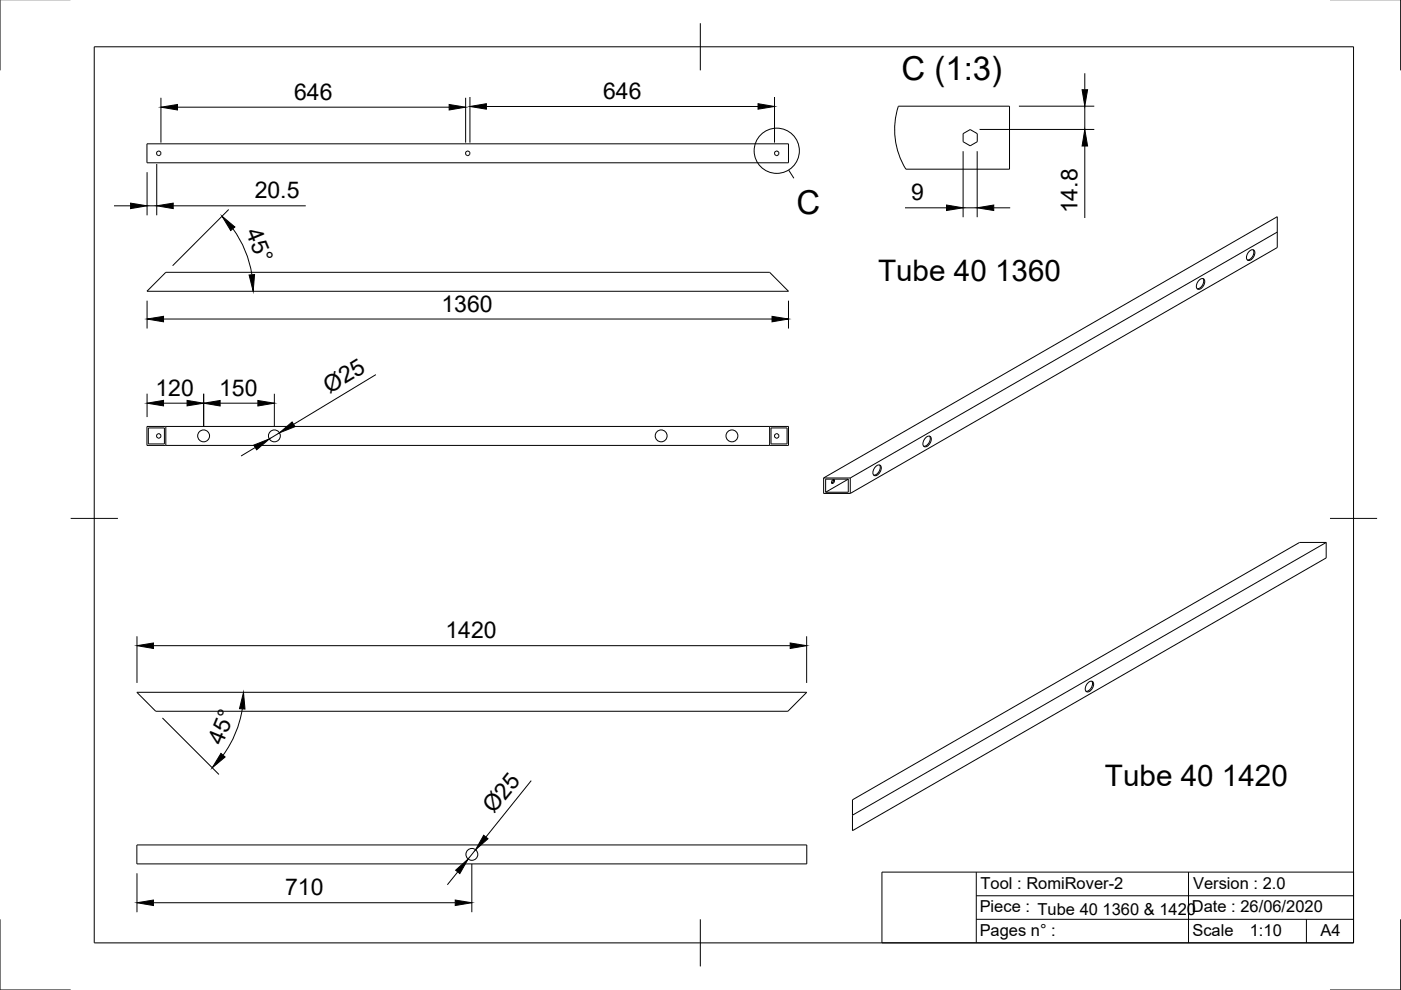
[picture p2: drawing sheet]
<svg xmlns="http://www.w3.org/2000/svg" width="297mm" height="210mm" viewBox="0 0 297 210" stroke-linecap="round" stroke-linejoin="round" font-family="sans-serif">
<!-- layer: Visible -->
<g fill="none" stroke="#000" stroke-width=".21">
<path d="M31.2 30.5h136v4h-136zM33.2 32.3l.5-.3 .4 .3v.5l-.4 .2-.5-.2zM98.7 32.3l.5-.3 .4 .3v.5l-.4 .2-.5-.2zM164.2 32.3l.5-.3 .4 .3v.5l-.4 .2-.5-.2zM192.1 35.9a16 16 0 0 1-1.6-13.4h23.5v13.4h-21.9M204.2 28.3l1.5-.8 1.5 .8v1.7l-1.5 .9-1.5-.9zM35.2 57.7h128l4 4.1h-136zM254.3 59.4a.65 .65 0 0 1 1.1-.1 1.54 1.54 0 0 1-1.5 2 1.42 1.42 0 0 1 .4-1.9zM255.1 59.1a1.57 1.57 0 0 1-1.3 2.1M264.9 53.3a.65 .65 0 0 1 1.1-.1 1.54 1.54 0 0 1-1.5 2 1.42 1.42 0 0 1 .4-1.9zM265.7 53a1.57 1.57 0 0 1-1.3 2.1M270.8 49.2l-90.5 52.1"/>
<path d="M31.2 90.4h136v4h-136zM31.5 90.7h3.4v3.4h-3.4zM33.2 92.2l.5-.3 .4 .3v.5l-.4 .3-.5-.3zM35.2 90.4v4M163.2 90.4v4M163.5 90.7h3.4v3.4h-3.4zM164.2 92.2l.5-.3 .4 .3v.5l-.4 .3-.5-.3zM185.7 98.9a.65 .65 0 0 1 1.1-.1 1.54 1.54 0 0 1-1.5 2 1.42 1.42 0 0 1 .4-1.9zM186.5 98.6a1.57 1.57 0 0 1-1.3 2.1M196.3 92.8a.65 .65 0 0 1 1.1-.1 1.54 1.54 0 0 1-1.5 2 1.42 1.42 0 0 1 .4-1.9zM197.1 92.5a1.57 1.57 0 0 1-1.3 2.1M174.6 101.3l96.2-55.4v6.6l-90.5 52.1"/>
<path d="M174.6 101.3v3.3h5.7M174.6 101.3h5.7M176.3 102.4h.1M176.4 102.4l.2 .1M176.7 101.7v.3M176.7 102l.2 .1M176.7 102l-.3 .4M176.9 102.1v-.4h-.3l-.3 .4v.4h.3M176.9 102.1l-.3 .4M179.9 101.6v2.8h-4.9M179.9 101.6h-4.9v2.8M179.9 101.6l-4.9 2.8"/>
<path d="M180.3 101.3v3.3M281.2 115l-100.5 57.8M29 146.8h142l-4 4h-134zM230.7 144.8a.65 .65 0 0 1 1.1-.1 1.54 1.54 0 0 1-1.4 2 1.42 1.42 0 0 1 .3-1.9zM231.5 144.4a1.57 1.57 0 0 1-1.3 2.2M29 179.1h142v4.1h-142zM180.7 169.6l94.8-54.6h5.7v3.3l-100.5 57.8z"/>
<circle cx="43.2" cy="92.4" r="1.26"/>
<circle cx="58.2" cy="92.4" r="1.26"/>
<circle cx="140.2" cy="92.4" r="1.26"/>
<circle cx="155.2" cy="92.4" r="1.26"/>
<circle cx="100" cy="181.1" r="1.26"/>
</g>
<!-- layer: Border -->
<path d="M0 -.1v15M297 -.1v15M20 9.9h267v190h-267zM148.5 4.9v10M15 109.9h10M282 109.9h10M0 194.9v15h15M148.5 194.9v10M297 194.9v15h-15" fill="none" stroke="#000" stroke-width=".21"/>
<!-- layer: TitleBlock -->
<path d="M187 184.9h100v15h-100zM207 194.9h80M207 189.9h80M207 184.9v15M252 184.9v15M277 194.9v5" fill="none" stroke="#000" stroke-width=".21"/>
<!-- layer: Dimensions -->
<g fill="none" stroke="#000" stroke-width=".21">
<path d="M230 15.5v3.5M31.2 36.5v9.1M33.2 34.8v10.8M34.1 20.7v9.5M37.6 22.7h57.6M98.7 20.7v9.5M99.6 20.6v9.6M103.1 22.6h57.6M164.2 20.6v9.6M204.2 32.1v14M207.2 32.1v14M207.7 27.4h24.3"/>
<path d="M216 22.5h16M230 22.5v4.9M230 31v15.2M24.2 43.6h3.5M31.2 43.6h2M36.7 43.6h28.1M48.5 44.4l-11.9 11.9M49.4 48.5a22.5 22.5 0 0 1 4 9.7M191.9 44.1h8.8M204.2 44.1h3M210.7 44.1h3.5M31.2 63.7v6"/>
<path d="M34.7 67.6h129M79.7 79.4l-17.4 10.6M167.2 63.7v6M31.2 83.5v4.9M34.7 85.5h5M43.2 83.5v6.9M46.7 85.5h8M54.1 94.9l-3 1.8M58.2 83.5v6.9M59.2 91.8l-2.1 1.3M29 134.9v9.9M32.5 136.9h135"/>
<path d="M171 134.9v9.9M34.4 152.2l12 12M51.4 150.3a22.6 22.6 0 0 1-4.1 9.8M112.6 165.5l-9.6 12M29 185.2v8.2M32.5 191.4h64M97 184.9l-2.2 2.7M100 183.2v10.2M100.8 180.2l-1.5 1.9"/>
</g>
<g fill="#000" stroke="#000" stroke-width=".21">
<path d="M229.4 19h1.2l-.6 3.5zM34.1 22.7l3.5-.5v1.1zM95.2 22.2l3.5 .5-3.5 .6zM99.6 22.6l3.5-.6v1.1zM160.7 22l3.5 .6-3.5 .5zM230 27.4l.6 3.6h-1.2zM27.7 43.1l3.5 .5-3.5 .6zM33.2 43.6l3.5-.5v1.1zM47.1 45.8l2.7 2.3-.9 .8zM52.8 58.3l1.2-.1-.3 3.5zM200.7 43.5l3.5 .6-3.5 .5zM207.2 44.1l3.5-.6v1.1z"/>
<path d="M31.2 67.6l3.5-.5v1.1zM163.7 67.1l3.5 .5-3.5 .6zM31.2 85.5l3.5-.6v1.2zM39.7 84.9l3.5 .6-3.5 .6zM43.2 85.5l3.5-.6v1.2zM53.8 94.4l3.3-1.3-2.7 2.3zM54.7 84.9l3.5 .6-3.5 .6zM59.2 91.8l2.7-2.3 .6 1zM29 136.9l3.5-.6v1.2zM167.5 136.3l3.5 .6-3.5 .6zM51.6 146.8l.3 3.5h-1.1zM46.8 159.7l.9 .8-2.7 2.3z"/>
<path d="M102.6 177.1l.9 .7-2.7 2.4zM29 191.4l3.5-.6v1.2zM96.5 190.8l3.5 .6-3.5 .6zM96.6 184.5l2.7-2.4-1.8 3.1z"/>
</g>
<!-- layer: Annotations -->
<g fill="none" stroke="#000" stroke-width=".21">
<path d="M167.2 36.1l1.1 1.7"/>
<circle cx="164.7" cy="32" r="4.8"/>
</g>
<g font-size="7">
<text x="191.1" y="16.9">C (1:3)</text>
<text x="168.9" y="45.3">C</text>
</g>
<g font-size="6.3">
<text x="186.2" y="59.7">Tube 40 1360</text>
<text x="234.3" y="166.7">Tube 40 1420</text>
</g>
<g font-size="4.9">
<text x="62.4" y="21.2">646</text>
<text x="127.9" y="21">646</text>
<text x="54" y="42.1">20.5</text>
<text x="193.2" y="42.5">9</text>
<text x="228.4" y="45.2" transform="rotate(-90 228.4 45.2)">14.8</text>
<text x="52" y="49.2" transform="rotate(67 52 49.2)">45°</text>
<text x="93.6" y="66.1">1360</text>
<text x="33" y="83.9">120</text>
<text x="46.4" y="83.9">150</text>
<text x="69.8" y="83.5" transform="rotate(-31 69.8 83.5)">Ø25</text>
<text x="94.4" y="135.4">1420</text>
<text x="47.1" y="158.2" transform="rotate(-68 47.1 158.2)">45°</text>
<text x="104.7" y="172.7" transform="rotate(-51 104.7 172.7)">Ø25</text>
<text x="60.5" y="189.9">710</text>
</g>
<g font-size="3.5">
<text x="207.9" y="188.4">Tool : RomiRover-2</text>
<text x="253" y="188.4">Version : 2.0</text>
<text x="207.7" y="193.4">Piece : Tube 40 1360 &amp; 1420Date : 26/06/2020</text>
<text x="207.7" y="198.4">Pages n° :</text>
<text x="252.8" y="198.5">Scale</text>
<text x="265" y="198.5">1:10</text>
<text x="280" y="198.4">A4</text>
</g>
</svg>
